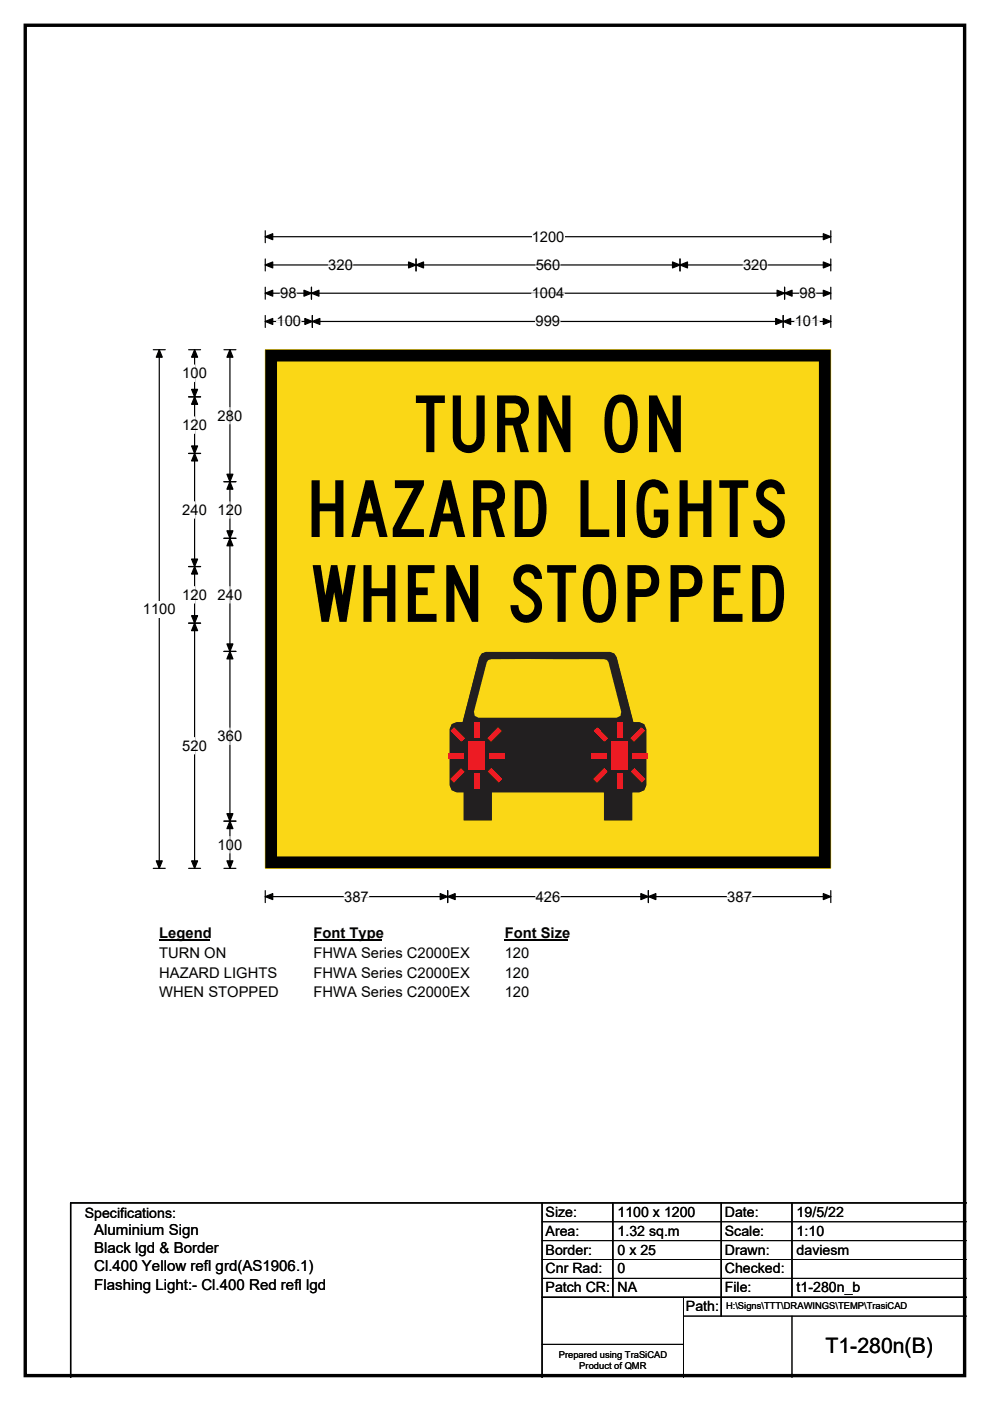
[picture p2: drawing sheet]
<svg xmlns="http://www.w3.org/2000/svg" width="210mm" height="297mm" viewBox="0 0 210 297" stroke-linecap="round" stroke-linejoin="round" font-family="sans-serif">
<path d="M5.4 5.4h199.2v286.3h-199.2z" fill="none" stroke="#000" stroke-width=".72"/>
<path d="M56.3 50.2h119.9M56.3 48.9v2.6M176.2 48.9v2.6" fill="none" stroke="#000" stroke-width=".25"/>
<path d="M56.3 50.2l1.5-.6v1.2zM174.6 49.6l1.6 .6-1.6 .6z" fill="#000" stroke="#000" stroke-width=".25"/>
<path d="M112.8 48.5h6.9v3.4h-6.9z" fill="#fff"/>
<g fill="none" stroke="#000" stroke-width=".25">
<path d="M56.3 56.2h119.9M56.3 54.9v2.5M88.2 54.9v2.5M144.2 54.9v2.5M176.2 54.9v2.5M32.5 74.1h2.6M33.8 74.1v110M56.3 60.9v2.5M56.3 66.9v2.5M56.3 62.2h119.9M56.3 68.2h119.9M66.1 60.9v2.5"/>
<path d="M66.3 66.9v2.5M166.1 66.9v2.5M166.4 60.9v2.5M176.2 60.9v2.5M176.2 66.9v2.5M32.5 184.1h2.6M56.3 188.8v2.6M56.3 190.1h119.9M95 188.8v2.6M137.5 188.8v2.6M176.2 188.8v2.6"/>
</g>
<g fill="#000" stroke="#000" stroke-width=".25">
<path d="M56.3 56.2l1.5-.7v1.3zM88.2 56.2l1.6-.7v1.3zM86.7 55.5l1.5 .7-1.5 .6zM142.6 55.5l1.6 .7-1.6 .6zM144.2 56.2l1.6-.7v1.3zM174.6 55.5l1.6 .7-1.6 .6zM33.8 74.1l.6 1.6h-1.3zM56.3 62.2l1.5-.7v1.3zM56.3 68.2l1.5-.7v1.3zM66.1 62.2l1.5-.7v1.3zM64.5 61.5l1.6 .7-1.6 .6zM66.3 68.2l1.5-.7v1.3z"/>
<path d="M64.7 67.5l1.6 .7-1.6 .6zM164.5 67.5l1.6 .7-1.6 .6zM166.1 68.2l1.6-.7v1.3zM164.8 61.5l1.6 .7-1.6 .6zM166.4 62.2l1.6-.7v1.3zM174.6 61.5l1.6 .7-1.6 .6zM174.6 67.5l1.6 .7-1.6 .6zM33.1 182.5h1.3l-.6 1.6zM56.3 190.1l1.5-.6v1.2zM95 190.1l1.5-.6v1.2zM93.4 189.5l1.6 .6-1.6 .6zM135.9 189.5l1.6 .6-1.6 .6z"/>
<path d="M137.5 190.1l1.6-.6v1.2zM174.6 189.5l1.6 .6-1.6 .6z"/>
</g>
<path d="M69.6 56.2h5.2M113.6 56.2h5.2M157.6 56.2h5.2M58.7 68.2h5.2M59.4 62.2h3.5M112.8 62.2h6.9M113.6 68.2h5.2M168.6 68.2h5.2M169.6 62.2h3.5M73 190.1h5.2M113.6 190.1h5.2M154.3 190.1h5.2" fill="none" stroke="#fff" stroke-width=".25"/>
<path d="M30.3 127.4h7v3.5h-7z" fill="#fff"/>
<g fill="none" stroke="#000" stroke-width=".25">
<path d="M40 74.1h2.5M41.3 74.1v110M47.5 74.1h2.5M48.8 74.1v110M40 84.1h2.5M40 96.1h2.5M47.5 102.1h2.5M47.5 114.1h2.5M40 120.1h2.5M40 132.1h2.5M47.5 138.1h2.5M47.5 174.1h2.5"/>
<path d="M40 184.1h2.5M47.5 184.1h2.5"/>
</g>
<g fill="#000" stroke="#000" stroke-width=".25">
<path d="M41.3 74.1l.6 1.6h-1.3zM48.8 74.1l.6 1.6h-1.3zM41.3 84.1l.6 1.6h-1.3zM40.6 94.6h1.3l-.6 1.5zM40.6 82.5h1.3l-.6 1.6zM41.3 96.1l.6 1.6h-1.3zM48.8 102.1l.6 1.6h-1.3zM48.1 112.5h1.3l-.6 1.6zM48.1 100.5h1.3l-.6 1.6zM48.8 114.1l.6 1.6h-1.3zM40.6 118.5h1.3l-.6 1.6zM41.3 120.1l.6 1.6h-1.3z"/>
<path d="M40.6 130.5h1.3l-.6 1.6zM41.3 132.1l.6 1.6h-1.3zM48.1 136.5h1.3l-.6 1.6zM48.8 138.1l.6 1.6h-1.3zM48.1 172.5h1.3l-.6 1.6zM48.8 174.1l.6 1.6h-1.3zM40.6 182.5h1.3l-.6 1.6zM48.1 182.5h1.3l-.6 1.6z"/>
</g>
<path d="M41.3 77.4v3.5M41.3 88.4v3.5M48.8 86.4v3.5M41.3 106.4v3.5M48.8 106.4v3.5M41.3 124.4v3.5M48.8 124.4v3.5M41.3 156.4v3.5M48.8 154.3v3.6M48.8 177.4v3.4" fill="none" stroke="#fff" stroke-width=".25"/>
<path d="M33.8 196.1h10.7v3.5h-10.7z" fill="#fff"/>
<path d="M33.8 199.4h10.7" fill="none" stroke="#000" stroke-width=".32"/>
<path d="M66.5 196.1h14.4v3.5h-14.4z" fill="#fff"/>
<path d="M66.5 199.4h14.4" fill="none" stroke="#000" stroke-width=".32"/>
<path d="M107.1 196.1h13.4v3.5h-13.4z" fill="#fff"/>
<path d="M107.1 199.4h13.4" fill="none" stroke="#000" stroke-width=".32"/>
<g fill="#fff">
<path d="M33.8 200.3h14.1v3.5h-14.1z"/>
<path d="M66.5 200.3h33.1v3.5h-33.1z"/>
<path d="M107.1 200.3h5.2v3.5h-5.2z"/>
<path d="M33.8 204.5h24.9v3.5h-24.9z"/>
<path d="M66.5 204.5h33.1v3.5h-33.1z"/>
<path d="M107.1 204.5h5.2v3.5h-5.2z"/>
<path d="M33.8 208.7h25.2v3.5h-25.2z"/>
<path d="M66.5 208.7h33.1v3.5h-33.1z"/>
<path d="M107.1 208.7h5.2v3.5h-5.2z"/>
</g>
<path d="M56.3 74.2h119.9v109.9h-119.9z" fill="#fad716"/>
<path d="M56.3 74.1h119.9v110h-119.9z" fill="none" stroke="#fad716" stroke-width=".21"/>
<path d="M57.5 75.4h117.4v107.4h-117.4z" fill="none" stroke="#000" stroke-width="2.5"/>
<g fill="#221f20">
<path d="M102.2 138.6l.9-.3h26.2l.9 .3 .5 .8 3.6 13.7h1.3l1 .5 .4 1v11.9l-.4 1-1 .5h-1.5v5.9h-5.9l-.1-5.9h-23.8v5.9h-5.9v-5.9h-1.5l-1.1-.5-.4-1v-11.9l.4-1 1.1-.5h1.2l3.6-13.7z"/>
<path d="M102.2 138.5l.9-.3h26.2l1 .3 .5 .9 3.5 13.7a3.4 3.4 0 0 1 2.3 .4l.5 1.1v11.9l-.5 1.1a3.6 3.6 0 0 1-2.5 .4v5.9h-6v-5.9h-23.8v5.9h-5.9l-.1-5.9a3.7 3.7 0 0 1-2.5-.4l-.4-1.1v-11.9l.4-1.1a3.5 3.5 0 0 1 2.3-.4l3.5-13.7z"/>
</g>
<path d="M99.3 157.2h3.6v6h-3.6z" fill="#ed1b23"/>
<path d="M103.6 139.9l.6-.1 7.9-.1h14.3l2.3 .2 .4 .5 2.7 10.5-.2 .9-.8 .4h-29.3l-.8-.4-.2-.9 2.8-10.5z" fill-rule="evenodd" fill="#fad716"/>
<g fill="#ed1b23">
<path d="M95.1 159.7h3.2v1.1h-3.2z"/>
<path d="M100.6 153.2h1.1v3.3h-1.1z"/>
<path d="M100.6 164h1.1v3.3h-1.1z"/>
<path d="M103.7 159.7h3.3v1.1h-3.3z"/>
<path d="M129.7 157.2h3.5v6h-3.5z"/>
<path d="M125.4 159.7h3.3v1.1h-3.3z"/>
<path d="M130.9 153.2h1.1v3.3h-1.1z"/>
<path d="M130.9 164h1.1v3.3h-1.1z"/>
<path d="M134.1 159.7h3.3v1.1h-3.3z"/>
</g>
<g fill="#ed1b23">
<path d="M103.4 163.6l.8-.8 2.3 2.4-.8 .7z"/>
<path d="M97.8 162.8l.8 .8-2.3 2.3-.8-.7z"/>
<path d="M105.7 154.2l.7 .7-2.2 2.4-.8-.8z"/>
<path d="M95.6 154.9l.8-.7 2.2 2.3-.7 .8z"/>
<path d="M133.8 163.6l.8-.8 2.3 2.4-.8 .7z"/>
<path d="M128.1 162.8l.8 .8-2.3 2.3-.8-.7z"/>
<path d="M136 154.2l.8 .7-2.3 2.4-.8-.8z"/>
<path d="M125.9 154.9l.8-.7 2.3 2.3-.8 .8z"/>
</g>
<path d="M115 255v37M130 255v20M153 255v24M168 255v20M205 255h-190v37M115 275h90" fill="none" stroke="#000" stroke-width=".3"/>
<path d="M115 259h90M115 263h90M115 267h90M115 271h90M145 279h60M145 275v17M168 279v13M115 285h30" fill="none" stroke="#000" stroke-width=".21"/>
<g font-size="16.7">
<text x="87.9" y="95.9">TURN ON</text>
<text x="64.8" y="113.9">HAZARD LIGHTS</text>
<text x="66" y="131.8">WHEN STOPPED</text>
</g>
<text font-size="4.5" x="175.1" y="286.9">T1-280n(B)</text>
<g font-size="3.2">
<text x="20" y="261.9">Aluminium Sign</text>
<text x="20" y="265.7">Black lgd &amp; Border</text>
<text x="20" y="269.6">Cl.400 Yellow refl grd(AS1906.1)</text>
<text x="20" y="273.4">Flashing Light:- Cl.400 Red refl lgd</text>
</g>
<g font-size="3.1">
<text x="112.8" y="51.2">1200</text>
<text x="69.6" y="57.2">320</text>
<text x="113.6" y="57.2">560</text>
<text x="157.6" y="57.2">320</text>
<text x="59.4" y="63.2">98</text>
<text x="112.8" y="63.2">1004</text>
<text x="169.6" y="63.2">98</text>
<text x="58.7" y="69.2">100</text>
<text x="113.6" y="69.2">999</text>
<text x="168.6" y="69.2">101</text>
<text x="38.7" y="80.2">100</text>
<text x="46.2" y="89.2">280</text>
<text x="38.7" y="91.2">120</text>
<text x="38.7" y="109.2">240</text>
<text x="46.2" y="109.2">120</text>
<text x="30.3" y="130.2">1100</text>
<text x="38.7" y="127.2">120</text>
<text x="46.2" y="127.2">240</text>
<text x="38.7" y="159.2">520</text>
<text x="46.2" y="157.1">360</text>
<text x="46.2" y="180.1">100</text>
<text x="73" y="191.2">387</text>
<text x="113.6" y="191.2">426</text>
<text x="154.3" y="191.2">387</text>
<text x="33.8" y="198.9">Legend</text>
<text x="33.8" y="203.1">TURN ON</text>
<text x="66.5" y="198.9">Font Type</text>
<text x="66.5" y="203.1">FHWA Series C2000EX</text>
<text x="107.1" y="198.9">Font Size</text>
<text x="107.1" y="203.1">120</text>
<text x="33.8" y="207.3">HAZARD LIGHTS</text>
<text x="66.5" y="207.3">FHWA Series C2000EX</text>
<text x="107.1" y="207.3">120</text>
<text x="33.8" y="211.5">WHEN STOPPED</text>
<text x="66.5" y="211.5">FHWA Series C2000EX</text>
<text x="107.1" y="211.5">120</text>
</g>
<g font-size="3">
<text x="115.7" y="258">Size:</text>
<text x="131" y="258">1100 x 1200</text>
<text x="153.7" y="258">Date:</text>
<text x="169" y="258">19/5/22</text>
<text x="18" y="258.2">Specifications:</text>
<text x="115.7" y="262">Area:</text>
<text x="131" y="262">1.32 sq.m</text>
<text x="153.7" y="262">Scale:</text>
<text x="169" y="262">1:10</text>
<text x="115.7" y="266">Border:</text>
<text x="115.7" y="270">Cnr Rad:</text>
<text x="131" y="266">0 x 25</text>
<text x="131" y="270">0</text>
<text x="153.7" y="266">Drawn:</text>
<text x="153.7" y="270">Checked:</text>
<text x="169" y="266">daviesm</text>
<text x="115.7" y="274">Patch CR:</text>
<text x="131" y="274">NA</text>
<text x="153.7" y="274">File:</text>
<text x="169" y="274">t1-280n_b</text>
<text x="145.5" y="278">Path:</text>
</g>
<g font-size="2">
<text x="154" y="277.6">H:\Signs\TTT\DRAWINGS\TEMP\TrasiCAD</text>
<text x="118.5" y="287.8">Prepared using TraSiCAD</text>
<text x="122.9" y="290.2">Product of QMR</text>
</g>
</svg>
